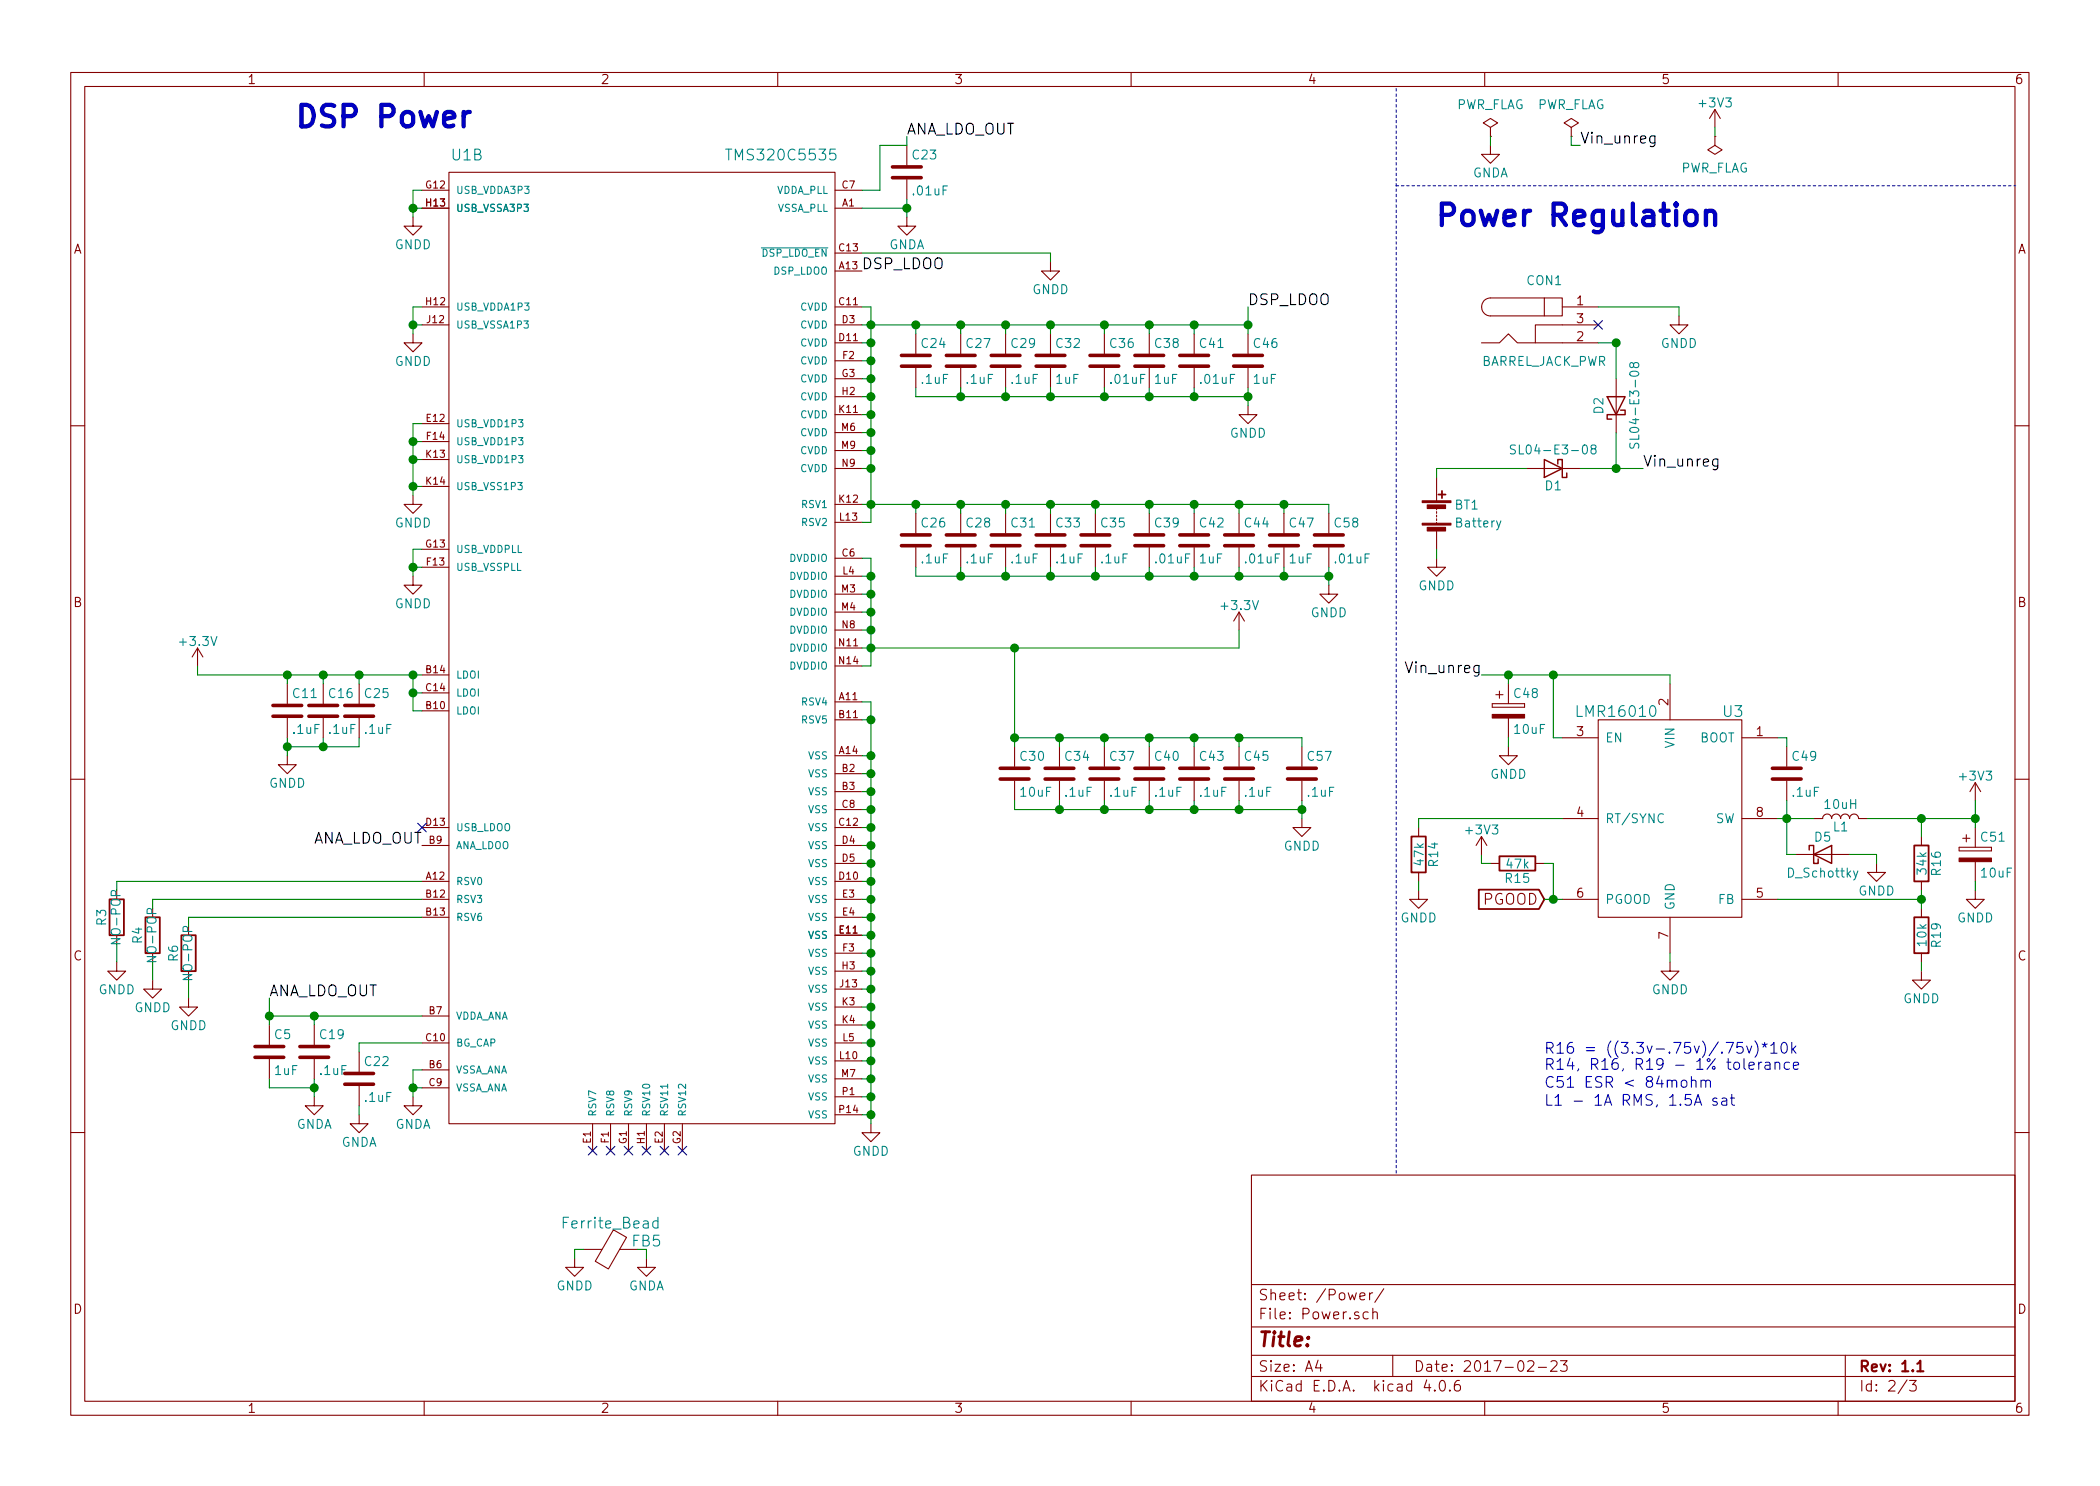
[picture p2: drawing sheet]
EESchema Schematic File Version 2
LIBS:power
LIBS:device
LIBS:transistors
LIBS:conn
LIBS:linear
LIBS:regul
LIBS:74xx
LIBS:cmos4000
LIBS:adc-dac
LIBS:memory
LIBS:xilinx
LIBS:microcontrollers
LIBS:dsp
LIBS:microchip
LIBS:analog_switches
LIBS:motorola
LIBS:texas
LIBS:intel
LIBS:audio
LIBS:interface
LIBS:digital-audio
LIBS:philips
LIBS:display
LIBS:cypress
LIBS:siliconi
LIBS:opto
LIBS:atmel
LIBS:contrib
LIBS:valves
LIBS:switches
LIBS:Main Board
LIBS:Main Board-cache
EELAYER 25 0
EELAYER END
$Descr A4 11693 8268
encoding utf-8
Sheet 2 3
Title ""
Date "2017-02-23"
Rev "1.1"
Comp ""
Comment1 ""
Comment2 ""
Comment3 ""
Comment4 ""
$EndDescr
$Comp
L TMS320C5535 U1
U 2 1
P 3550 2450
F 0 "U1" H 2600 4050 60  0000 C CNN
F 1 "TMS320C5535" H 4350 4050 60  0000 C CNN
F 2 "" H 7650 3850 60  0000 C CNN
F 3 "" H 7650 3850 60  0000 C CNN
	2    3550 2450
	1    0    0    -1  
$EndComp
$Comp
L C C16
U 1 1
P 1800 3950
F 0 "C16" H 1825 4050 50  0000 L CNN
F 1 ".1uF" H 1825 3850 50  0000 L CNN
F 2 "" H 1838 3800 50  0000 C CNN
F 3 "" H 1800 3950 50  0000 C CNN
	1    1800 3950
	1    0    0    -1  
$EndComp
$Comp
L GNDD #PWR017
U 1 1
P 1600 4200
F 0 "#PWR017" H 1600 3950 50  0001 C CNN
F 1 "GNDD" H 1600 4050 50  0000 C CNN
F 2 "" H 1600 4200 50  0000 C CNN
F 3 "" H 1600 4200 50  0000 C CNN
	1    1600 4200
	1    0    0    -1  
$EndComp
Text Label 2350 4700 2    60   ~ 0
ANA_LDO_OUT
$Comp
L C C5
U 1 1
P 1500 5850
F 0 "C5" H 1525 5950 50  0000 L CNN
F 1 "1uF" H 1525 5750 50  0000 L CNN
F 2 "" H 1538 5700 50  0000 C CNN
F 3 "" H 1500 5850 50  0000 C CNN
	1    1500 5850
	1    0    0    -1  
$EndComp
$Comp
L C C22
U 1 1
P 2000 6000
F 0 "C22" H 2025 6100 50  0000 L CNN
F 1 ".1uF" H 2025 5900 50  0000 L CNN
F 2 "" H 2038 5850 50  0000 C CNN
F 3 "" H 2000 6000 50  0000 C CNN
	1    2000 6000
	1    0    0    -1  
$EndComp
$Comp
L GNDA #PWR018
U 1 1
P 1750 6100
F 0 "#PWR018" H 1750 5850 50  0001 C CNN
F 1 "GNDA" H 1750 5950 50  0000 C CNN
F 2 "" H 1750 6100 50  0000 C CNN
F 3 "" H 1750 6100 50  0000 C CNN
	1    1750 6100
	1    0    0    -1  
$EndComp
$Comp
L GNDA #PWR019
U 1 1
P 2000 6200
F 0 "#PWR019" H 2000 5950 50  0001 C CNN
F 1 "GNDA" H 2000 6050 50  0000 C CNN
F 2 "" H 2000 6200 50  0000 C CNN
F 3 "" H 2000 6200 50  0000 C CNN
	1    2000 6200
	1    0    0    -1  
$EndComp
$Comp
L GNDA #PWR020
U 1 1
P 2300 6100
F 0 "#PWR020" H 2300 5850 50  0001 C CNN
F 1 "GNDA" H 2300 5950 50  0000 C CNN
F 2 "" H 2300 6100 50  0000 C CNN
F 3 "" H 2300 6100 50  0000 C CNN
	1    2300 6100
	1    0    0    -1  
$EndComp
NoConn ~ 3300 6400
NoConn ~ 3400 6400
NoConn ~ 3500 6400
NoConn ~ 3600 6400
NoConn ~ 3700 6400
NoConn ~ 3800 6400
Text Label 1500 5550 0    60   ~ 0
ANA_LDO_OUT
$Comp
L R R3
U 1 1
P 650 5100
F 0 "R3" V 730 5100 50  0000 C CNN
F 1 "NO-POP" V 650 5100 50  0000 C CNN
F 2 "" V 580 5100 50  0000 C CNN
F 3 "" H 650 5100 50  0000 C CNN
	1    650  5100
	-1   0    0    1   
$EndComp
$Comp
L R R4
U 1 1
P 850 5200
F 0 "R4" V 930 5200 50  0000 C CNN
F 1 "NO-POP" V 850 5200 50  0000 C CNN
F 2 "" V 780 5200 50  0000 C CNN
F 3 "" H 850 5200 50  0000 C CNN
	1    850  5200
	-1   0    0    1   
$EndComp
$Comp
L R R6
U 1 1
P 1050 5300
F 0 "R6" V 1130 5300 50  0000 C CNN
F 1 "NO-POP" V 1050 5300 50  0000 C CNN
F 2 "" V 980 5300 50  0000 C CNN
F 3 "" H 1050 5300 50  0000 C CNN
	1    1050 5300
	-1   0    0    1   
$EndComp
$Comp
L GNDD #PWR021
U 1 1
P 650 5350
F 0 "#PWR021" H 650 5100 50  0001 C CNN
F 1 "GNDD" H 650 5200 50  0000 C CNN
F 2 "" H 650 5350 50  0000 C CNN
F 3 "" H 650 5350 50  0000 C CNN
	1    650  5350
	1    0    0    -1  
$EndComp
$Comp
L GNDD #PWR022
U 1 1
P 850 5450
F 0 "#PWR022" H 850 5200 50  0001 C CNN
F 1 "GNDD" H 850 5300 50  0000 C CNN
F 2 "" H 850 5450 50  0000 C CNN
F 3 "" H 850 5450 50  0000 C CNN
	1    850  5450
	1    0    0    -1  
$EndComp
$Comp
L GNDD #PWR023
U 1 1
P 1050 5550
F 0 "#PWR023" H 1050 5300 50  0001 C CNN
F 1 "GNDD" H 1050 5400 50  0000 C CNN
F 2 "" H 1050 5550 50  0000 C CNN
F 3 "" H 1050 5550 50  0000 C CNN
	1    1050 5550
	1    0    0    -1  
$EndComp
$Comp
L C C23
U 1 1
P 5050 950
F 0 "C23" H 5075 1050 50  0000 L CNN
F 1 ".01uF" H 5075 850 50  0000 L CNN
F 2 "" H 5088 800 50  0000 C CNN
F 3 "" H 5050 950 50  0000 C CNN
	1    5050 950 
	1    0    0    -1  
$EndComp
$Comp
L GNDA #PWR024
U 1 1
P 5050 1200
F 0 "#PWR024" H 5050 950 50  0001 C CNN
F 1 "GNDA" H 5050 1050 50  0000 C CNN
F 2 "" H 5050 1200 50  0000 C CNN
F 3 "" H 5050 1200 50  0000 C CNN
	1    5050 1200
	1    0    0    -1  
$EndComp
Text Label 5050 750  0    60   ~ 0
ANA_LDO_OUT
$Comp
L C C24
U 1 1
P 5100 2000
F 0 "C24" H 5125 2100 50  0000 L CNN
F 1 ".1uF" H 5125 1900 50  0000 L CNN
F 2 "" H 5138 1850 50  0000 C CNN
F 3 "" H 5100 2000 50  0000 C CNN
	1    5100 2000
	1    0    0    -1  
$EndComp
$Comp
L GNDD #PWR025
U 1 1
P 6950 2250
F 0 "#PWR025" H 6950 2000 50  0001 C CNN
F 1 "GNDD" H 6950 2100 50  0000 C CNN
F 2 "" H 6950 2250 50  0000 C CNN
F 3 "" H 6950 2250 50  0000 C CNN
	1    6950 2250
	1    0    0    -1  
$EndComp
$Comp
L GNDD #PWR026
U 1 1
P 7400 3250
F 0 "#PWR026" H 7400 3000 50  0001 C CNN
F 1 "GNDD" H 7400 3100 50  0000 C CNN
F 2 "" H 7400 3250 50  0000 C CNN
F 3 "" H 7400 3250 50  0000 C CNN
	1    7400 3250
	1    0    0    -1  
$EndComp
$Comp
L C C30
U 1 1
P 5650 4300
F 0 "C30" H 5675 4400 50  0000 L CNN
F 1 "10uF" H 5675 4200 50  0000 L CNN
F 2 "" H 5688 4150 50  0000 C CNN
F 3 "" H 5650 4300 50  0000 C CNN
	1    5650 4300
	1    0    0    -1  
$EndComp
$Comp
L GNDD #PWR027
U 1 1
P 4850 6250
F 0 "#PWR027" H 4850 6000 50  0001 C CNN
F 1 "GNDD" H 4850 6100 50  0000 C CNN
F 2 "" H 4850 6250 50  0000 C CNN
F 3 "" H 4850 6250 50  0000 C CNN
	1    4850 6250
	1    0    0    -1  
$EndComp
$Comp
L GNDD #PWR028
U 1 1
P 7250 4550
F 0 "#PWR028" H 7250 4300 50  0001 C CNN
F 1 "GNDD" H 7250 4400 50  0000 C CNN
F 2 "" H 7250 4550 50  0000 C CNN
F 3 "" H 7250 4550 50  0000 C CNN
	1    7250 4550
	1    0    0    -1  
$EndComp
$Comp
L Ferrite_Bead FB5
U 1 1
P 3400 6950
F 0 "FB5" V 3350 7150 60  0000 C CNN
F 1 "Ferrite_Bead" V 3250 6950 60  0000 C CNN
F 2 "" H 3150 6950 60  0000 C CNN
F 3 "" H 3150 6950 60  0000 C CNN
	1    3400 6950
	0    1    1    0   
$EndComp
$Comp
L GNDA #PWR029
U 1 1
P 3600 7000
F 0 "#PWR029" H 3600 6750 50  0001 C CNN
F 1 "GNDA" H 3600 6850 50  0000 C CNN
F 2 "" H 3600 7000 50  0000 C CNN
F 3 "" H 3600 7000 50  0000 C CNN
	1    3600 7000
	1    0    0    -1  
$EndComp
$Comp
L GNDD #PWR030
U 1 1
P 3200 7000
F 0 "#PWR030" H 3200 6750 50  0001 C CNN
F 1 "GNDD" H 3200 6850 50  0000 C CNN
F 2 "" H 3200 7000 50  0000 C CNN
F 3 "" H 3200 7000 50  0000 C CNN
	1    3200 7000
	1    0    0    -1  
$EndComp
Text Notes 1650 700  0    120  ~ 24
DSP Power
Text Notes 8000 1250 0    120  ~ 24
Power Regulation
Text Label 4800 1500 0    60   ~ 0
DSP_LDOO
Text Label 6950 1700 0    60   ~ 0
DSP_LDOO
$Comp
L GNDD #PWR031
U 1 1
P 9350 1750
F 0 "#PWR031" H 9350 1500 50  0001 C CNN
F 1 "GNDD" H 9350 1600 50  0000 C CNN
F 2 "" H 9350 1750 50  0000 C CNN
F 3 "" H 9350 1750 50  0000 C CNN
	1    9350 1750
	1    0    0    -1  
$EndComp
$Comp
L C C27
U 1 1
P 5350 2000
F 0 "C27" H 5375 2100 50  0000 L CNN
F 1 ".1uF" H 5375 1900 50  0000 L CNN
F 2 "" H 5388 1850 50  0000 C CNN
F 3 "" H 5350 2000 50  0000 C CNN
	1    5350 2000
	1    0    0    -1  
$EndComp
$Comp
L C C29
U 1 1
P 5600 2000
F 0 "C29" H 5625 2100 50  0000 L CNN
F 1 ".1uF" H 5625 1900 50  0000 L CNN
F 2 "" H 5638 1850 50  0000 C CNN
F 3 "" H 5600 2000 50  0000 C CNN
	1    5600 2000
	1    0    0    -1  
$EndComp
$Comp
L C C32
U 1 1
P 5850 2000
F 0 "C32" H 5875 2100 50  0000 L CNN
F 1 "1uF" H 5875 1900 50  0000 L CNN
F 2 "" H 5888 1850 50  0000 C CNN
F 3 "" H 5850 2000 50  0000 C CNN
	1    5850 2000
	1    0    0    -1  
$EndComp
$Comp
L C C36
U 1 1
P 6150 2000
F 0 "C36" H 6175 2100 50  0000 L CNN
F 1 ".01uF" H 6175 1900 50  0000 L CNN
F 2 "" H 6188 1850 50  0000 C CNN
F 3 "" H 6150 2000 50  0000 C CNN
	1    6150 2000
	1    0    0    -1  
$EndComp
$Comp
L C C38
U 1 1
P 6400 2000
F 0 "C38" H 6425 2100 50  0000 L CNN
F 1 "1uF" H 6425 1900 50  0000 L CNN
F 2 "" H 6438 1850 50  0000 C CNN
F 3 "" H 6400 2000 50  0000 C CNN
	1    6400 2000
	1    0    0    -1  
$EndComp
$Comp
L C C41
U 1 1
P 6650 2000
F 0 "C41" H 6675 2100 50  0000 L CNN
F 1 ".01uF" H 6675 1900 50  0000 L CNN
F 2 "" H 6688 1850 50  0000 C CNN
F 3 "" H 6650 2000 50  0000 C CNN
	1    6650 2000
	1    0    0    -1  
$EndComp
$Comp
L C C46
U 1 1
P 6950 2000
F 0 "C46" H 6975 2100 50  0000 L CNN
F 1 "1uF" H 6975 1900 50  0000 L CNN
F 2 "" H 6988 1850 50  0000 C CNN
F 3 "" H 6950 2000 50  0000 C CNN
	1    6950 2000
	1    0    0    -1  
$EndComp
$Comp
L C C26
U 1 1
P 5100 3000
F 0 "C26" H 5125 3100 50  0000 L CNN
F 1 ".1uF" H 5125 2900 50  0000 L CNN
F 2 "" H 5138 2850 50  0000 C CNN
F 3 "" H 5100 3000 50  0000 C CNN
	1    5100 3000
	1    0    0    -1  
$EndComp
$Comp
L C C28
U 1 1
P 5350 3000
F 0 "C28" H 5375 3100 50  0000 L CNN
F 1 ".1uF" H 5375 2900 50  0000 L CNN
F 2 "" H 5388 2850 50  0000 C CNN
F 3 "" H 5350 3000 50  0000 C CNN
	1    5350 3000
	1    0    0    -1  
$EndComp
$Comp
L C C31
U 1 1
P 5600 3000
F 0 "C31" H 5625 3100 50  0000 L CNN
F 1 ".1uF" H 5625 2900 50  0000 L CNN
F 2 "" H 5638 2850 50  0000 C CNN
F 3 "" H 5600 3000 50  0000 C CNN
	1    5600 3000
	1    0    0    -1  
$EndComp
$Comp
L C C33
U 1 1
P 5850 3000
F 0 "C33" H 5875 3100 50  0000 L CNN
F 1 ".1uF" H 5875 2900 50  0000 L CNN
F 2 "" H 5888 2850 50  0000 C CNN
F 3 "" H 5850 3000 50  0000 C CNN
	1    5850 3000
	1    0    0    -1  
$EndComp
$Comp
L C C35
U 1 1
P 6100 3000
F 0 "C35" H 6125 3100 50  0000 L CNN
F 1 ".1uF" H 6125 2900 50  0000 L CNN
F 2 "" H 6138 2850 50  0000 C CNN
F 3 "" H 6100 3000 50  0000 C CNN
	1    6100 3000
	1    0    0    -1  
$EndComp
$Comp
L C C39
U 1 1
P 6400 3000
F 0 "C39" H 6425 3100 50  0000 L CNN
F 1 ".01uF" H 6425 2900 50  0000 L CNN
F 2 "" H 6438 2850 50  0000 C CNN
F 3 "" H 6400 3000 50  0000 C CNN
	1    6400 3000
	1    0    0    -1  
$EndComp
$Comp
L C C42
U 1 1
P 6650 3000
F 0 "C42" H 6675 3100 50  0000 L CNN
F 1 "1uF" H 6675 2900 50  0000 L CNN
F 2 "" H 6688 2850 50  0000 C CNN
F 3 "" H 6650 3000 50  0000 C CNN
	1    6650 3000
	1    0    0    -1  
$EndComp
$Comp
L C C44
U 1 1
P 6900 3000
F 0 "C44" H 6925 3100 50  0000 L CNN
F 1 ".01uF" H 6925 2900 50  0000 L CNN
F 2 "" H 6938 2850 50  0000 C CNN
F 3 "" H 6900 3000 50  0000 C CNN
	1    6900 3000
	1    0    0    -1  
$EndComp
$Comp
L C C47
U 1 1
P 7150 3000
F 0 "C47" H 7175 3100 50  0000 L CNN
F 1 "1uF" H 7175 2900 50  0000 L CNN
F 2 "" H 7188 2850 50  0000 C CNN
F 3 "" H 7150 3000 50  0000 C CNN
	1    7150 3000
	1    0    0    -1  
$EndComp
$Comp
L C C58
U 1 1
P 7400 3000
F 0 "C58" H 7425 3100 50  0000 L CNN
F 1 ".01uF" H 7425 2900 50  0000 L CNN
F 2 "" H 7438 2850 50  0000 C CNN
F 3 "" H 7400 3000 50  0000 C CNN
	1    7400 3000
	1    0    0    -1  
$EndComp
$Comp
L +3.3V #PWR032
U 1 1
P 6900 3500
F 0 "#PWR032" H 6900 3350 50  0001 C CNN
F 1 "+3.3V" H 6900 3640 50  0000 C CNN
F 2 "" H 6900 3500 50  0000 C CNN
F 3 "" H 6900 3500 50  0000 C CNN
	1    6900 3500
	1    0    0    -1  
$EndComp
$Comp
L C C34
U 1 1
P 5900 4300
F 0 "C34" H 5925 4400 50  0000 L CNN
F 1 ".1uF" H 5925 4200 50  0000 L CNN
F 2 "" H 5938 4150 50  0000 C CNN
F 3 "" H 5900 4300 50  0000 C CNN
	1    5900 4300
	1    0    0    -1  
$EndComp
$Comp
L C C37
U 1 1
P 6150 4300
F 0 "C37" H 6175 4400 50  0000 L CNN
F 1 ".1uF" H 6175 4200 50  0000 L CNN
F 2 "" H 6188 4150 50  0000 C CNN
F 3 "" H 6150 4300 50  0000 C CNN
	1    6150 4300
	1    0    0    -1  
$EndComp
$Comp
L C C40
U 1 1
P 6400 4300
F 0 "C40" H 6425 4400 50  0000 L CNN
F 1 ".1uF" H 6425 4200 50  0000 L CNN
F 2 "" H 6438 4150 50  0000 C CNN
F 3 "" H 6400 4300 50  0000 C CNN
	1    6400 4300
	1    0    0    -1  
$EndComp
$Comp
L C C43
U 1 1
P 6650 4300
F 0 "C43" H 6675 4400 50  0000 L CNN
F 1 ".1uF" H 6675 4200 50  0000 L CNN
F 2 "" H 6688 4150 50  0000 C CNN
F 3 "" H 6650 4300 50  0000 C CNN
	1    6650 4300
	1    0    0    -1  
$EndComp
$Comp
L C C45
U 1 1
P 6900 4300
F 0 "C45" H 6925 4400 50  0000 L CNN
F 1 ".1uF" H 6925 4200 50  0000 L CNN
F 2 "" H 6938 4150 50  0000 C CNN
F 3 "" H 6900 4300 50  0000 C CNN
	1    6900 4300
	1    0    0    -1  
$EndComp
$Comp
L C C57
U 1 1
P 7250 4300
F 0 "C57" H 7275 4400 50  0000 L CNN
F 1 ".1uF" H 7275 4200 50  0000 L CNN
F 2 "" H 7288 4150 50  0000 C CNN
F 3 "" H 7250 4300 50  0000 C CNN
	1    7250 4300
	1    0    0    -1  
$EndComp
$Comp
L C C19
U 1 1
P 1750 5850
F 0 "C19" H 1775 5950 50  0000 L CNN
F 1 ".1uF" H 1775 5750 50  0000 L CNN
F 2 "" H 1788 5700 50  0000 C CNN
F 3 "" H 1750 5850 50  0000 C CNN
	1    1750 5850
	1    0    0    -1  
$EndComp
$Comp
L C C11
U 1 1
P 1600 3950
F 0 "C11" H 1625 4050 50  0000 L CNN
F 1 ".1uF" H 1625 3850 50  0000 L CNN
F 2 "" H 1638 3800 50  0000 C CNN
F 3 "" H 1600 3950 50  0000 C CNN
	1    1600 3950
	1    0    0    -1  
$EndComp
$Comp
L C C25
U 1 1
P 2000 3950
F 0 "C25" H 2025 4050 50  0000 L CNN
F 1 ".1uF" H 2025 3850 50  0000 L CNN
F 2 "" H 2038 3800 50  0000 C CNN
F 3 "" H 2000 3950 50  0000 C CNN
	1    2000 3950
	1    0    0    -1  
$EndComp
$Comp
L BARREL_JACK_PWR CON1
U 1 1
P 8600 1800
F 0 "CON1" H 8600 2050 50  0000 C CNN
F 1 "BARREL_JACK_PWR" H 8600 1600 50  0000 C CNN
F 2 "" H 8600 1800 50  0000 C CNN
F 3 "" H 8600 1800 50  0000 C CNN
	1    8600 1800
	1    0    0    -1  
$EndComp
$Comp
L PWR_FLAG #FLG033
U 1 1
P 8300 750
F 0 "#FLG033" H 8300 845 50  0001 C CNN
F 1 "PWR_FLAG" H 8300 930 50  0000 C CNN
F 2 "" H 8300 750 50  0000 C CNN
F 3 "" H 8300 750 50  0000 C CNN
	1    8300 750 
	1    0    0    -1  
$EndComp
$Comp
L GNDA #PWR034
U 1 1
P 8300 800
F 0 "#PWR034" H 8300 550 50  0001 C CNN
F 1 "GNDA" H 8300 650 50  0000 C CNN
F 2 "" H 8300 800 50  0000 C CNN
F 3 "" H 8300 800 50  0000 C CNN
	1    8300 800 
	1    0    0    -1  
$EndComp
$Comp
L Battery BT1
U 1 1
P 8000 2850
F 0 "BT1" H 8100 2900 50  0000 L CNN
F 1 "Battery" H 8100 2800 50  0000 L CNN
F 2 "" V 8000 2890 50  0000 C CNN
F 3 "" V 8000 2890 50  0000 C CNN
	1    8000 2850
	1    0    0    -1  
$EndComp
$Comp
L GNDD #PWR035
U 1 1
P 2300 1200
F 0 "#PWR035" H 2300 950 50  0001 C CNN
F 1 "GNDD" H 2300 1050 50  0000 C CNN
F 2 "" H 2300 1200 50  0000 C CNN
F 3 "" H 2300 1200 50  0000 C CNN
	1    2300 1200
	1    0    0    -1  
$EndComp
$Comp
L GNDD #PWR036
U 1 1
P 2300 1850
F 0 "#PWR036" H 2300 1600 50  0001 C CNN
F 1 "GNDD" H 2300 1700 50  0000 C CNN
F 2 "" H 2300 1850 50  0000 C CNN
F 3 "" H 2300 1850 50  0000 C CNN
	1    2300 1850
	1    0    0    -1  
$EndComp
$Comp
L GNDD #PWR037
U 1 1
P 2300 3200
F 0 "#PWR037" H 2300 2950 50  0001 C CNN
F 1 "GNDD" H 2300 3050 50  0000 C CNN
F 2 "" H 2300 3200 50  0000 C CNN
F 3 "" H 2300 3200 50  0000 C CNN
	1    2300 3200
	1    0    0    -1  
$EndComp
$Comp
L GNDD #PWR038
U 1 1
P 2300 2750
F 0 "#PWR038" H 2300 2500 50  0001 C CNN
F 1 "GNDD" H 2300 2600 50  0000 C CNN
F 2 "" H 2300 2750 50  0000 C CNN
F 3 "" H 2300 2750 50  0000 C CNN
	1    2300 2750
	1    0    0    -1  
$EndComp
NoConn ~ 2350 4600
$Comp
L +3.3V #PWR039
U 1 1
P 1100 3700
F 0 "#PWR039" H 1100 3550 50  0001 C CNN
F 1 "+3.3V" H 1100 3840 50  0000 C CNN
F 2 "" H 1100 3700 50  0000 C CNN
F 3 "" H 1100 3700 50  0000 C CNN
	1    1100 3700
	1    0    0    -1  
$EndComp
$Comp
L GNDD #PWR040
U 1 1
P 5850 1450
F 0 "#PWR040" H 5850 1200 50  0001 C CNN
F 1 "GNDD" H 5850 1300 50  0000 C CNN
F 2 "" H 5850 1450 50  0000 C CNN
F 3 "" H 5850 1450 50  0000 C CNN
	1    5850 1450
	1    0    0    -1  
$EndComp
$Comp
L D_Schottky D2
U 1 1
P 9000 2250
F 0 "D2" H 9000 2350 50  0000 C CNN
F 1 "SL04-E3-08" H 9000 2150 50  0000 C CNN
F 2 "" H 9000 2250 50  0000 C CNN
F 3 "" H 9000 2250 50  0000 C CNN
F 4 "SL04-E3-08" H 9000 2250 60  0001 C CNN "Possible part"
	1    9000 2250
	0    -1   -1   0   
$EndComp
$Comp
L D_Schottky D1
U 1 1
P 8650 2600
F 0 "D1" H 8650 2700 50  0000 C CNN
F 1 "SL04-E3-08" H 8650 2500 50  0000 C CNN
F 2 "" H 8650 2600 50  0000 C CNN
F 3 "" H 8650 2600 50  0000 C CNN
	1    8650 2600
	-1   0    0    1   
$EndComp
$Comp
L LMR16010 U3
U 1 1
P 9300 4550
F 0 "U3" H 9650 5150 60  0000 C CNN
F 1 "LMR16010" H 9000 5150 60  0000 C CNN
F 2 "" H 9200 5350 60  0001 C CNN
F 3 "" H 9200 5350 60  0001 C CNN
	1    9300 4550
	1    0    0    -1  
$EndComp
$Comp
L CP C48
U 1 1
P 8400 3950
F 0 "C48" H 8425 4050 50  0000 L CNN
F 1 "10uF" H 8425 3850 50  0000 L CNN
F 2 "" H 8438 3800 50  0001 C CNN
F 3 "" H 8400 3950 50  0001 C CNN
	1    8400 3950
	1    0    0    -1  
$EndComp
$Comp
L GNDD #PWR041
U 1 1
P 8400 4150
F 0 "#PWR041" H 8400 3900 50  0001 C CNN
F 1 "GNDD" H 8400 4000 50  0000 C CNN
F 2 "" H 8400 4150 50  0000 C CNN
F 3 "" H 8400 4150 50  0000 C CNN
	1    8400 4150
	1    0    0    -1  
$EndComp
$Comp
L R R14
U 1 1
P 7900 4750
F 0 "R14" V 7980 4750 50  0000 C CNN
F 1 "47k" V 7900 4750 50  0000 C CNN
F 2 "" V 7830 4750 50  0001 C CNN
F 3 "" H 7900 4750 50  0001 C CNN
	1    7900 4750
	1    0    0    -1  
$EndComp
$Comp
L GNDD #PWR042
U 1 1
P 7900 4950
F 0 "#PWR042" H 7900 4700 50  0001 C CNN
F 1 "GNDD" H 7900 4800 50  0000 C CNN
F 2 "" H 7900 4950 50  0000 C CNN
F 3 "" H 7900 4950 50  0000 C CNN
	1    7900 4950
	1    0    0    -1  
$EndComp
$Comp
L GNDD #PWR043
U 1 1
P 9300 5350
F 0 "#PWR043" H 9300 5100 50  0001 C CNN
F 1 "GNDD" H 9300 5200 50  0000 C CNN
F 2 "" H 9300 5350 50  0000 C CNN
F 3 "" H 9300 5350 50  0000 C CNN
	1    9300 5350
	1    0    0    -1  
$EndComp
Text Label 9150 2600 0    60   ~ 0
Vin_unreg
Text Label 8250 3750 2    60   ~ 0
Vin_unreg
$Comp
L R R19
U 1 1
P 10700 5200
F 0 "R19" V 10780 5200 50  0000 C CNN
F 1 "10k" V 10700 5200 50  0000 C CNN
F 2 "" V 10630 5200 50  0001 C CNN
F 3 "" H 10700 5200 50  0001 C CNN
	1    10700 5200
	1    0    0    -1  
$EndComp
$Comp
L R R16
U 1 1
P 10700 4800
F 0 "R16" V 10780 4800 50  0000 C CNN
F 1 "34k" V 10700 4800 50  0000 C CNN
F 2 "" V 10630 4800 50  0001 C CNN
F 3 "" H 10700 4800 50  0001 C CNN
	1    10700 4800
	1    0    0    -1  
$EndComp
$Comp
L C C49
U 1 1
P 9950 4300
F 0 "C49" H 9975 4400 50  0000 L CNN
F 1 ".1uF" H 9975 4200 50  0000 L CNN
F 2 "" H 9988 4150 50  0001 C CNN
F 3 "" H 9950 4300 50  0001 C CNN
	1    9950 4300
	1    0    0    -1  
$EndComp
$Comp
L D_Schottky D5
U 1 1
P 10150 4750
F 0 "D5" H 10150 4850 50  0000 C CNN
F 1 "D_Schottky" H 10150 4650 50  0000 C CNN
F 2 "" H 10150 4750 50  0001 C CNN
F 3 "" H 10150 4750 50  0001 C CNN
F 4 "22.5v" H 10150 4750 60  0001 C CNN "Vb"
F 5 "1A" H 10150 4750 60  0001 C CNN "If"
	1    10150 4750
	1    0    0    -1  
$EndComp
$Comp
L L L1
U 1 1
P 10250 4550
F 0 "L1" V 10200 4550 50  0000 C CNN
F 1 "10uH" V 10325 4550 50  0000 C CNN
F 2 "" H 10250 4550 50  0001 C CNN
F 3 "" H 10250 4550 50  0001 C CNN
	1    10250 4550
	0    -1   -1   0   
$EndComp
$Comp
L GNDD #PWR044
U 1 1
P 10700 5400
F 0 "#PWR044" H 10700 5150 50  0001 C CNN
F 1 "GNDD" H 10700 5250 50  0000 C CNN
F 2 "" H 10700 5400 50  0000 C CNN
F 3 "" H 10700 5400 50  0000 C CNN
	1    10700 5400
	1    0    0    -1  
$EndComp
$Comp
L GNDD #PWR045
U 1 1
P 10450 4800
F 0 "#PWR045" H 10450 4550 50  0001 C CNN
F 1 "GNDD" H 10450 4650 50  0000 C CNN
F 2 "" H 10450 4800 50  0000 C CNN
F 3 "" H 10450 4800 50  0000 C CNN
	1    10450 4800
	1    0    0    -1  
$EndComp
$Comp
L +3V3 #PWR046
U 1 1
P 11000 4450
F 0 "#PWR046" H 11000 4300 50  0001 C CNN
F 1 "+3V3" H 11000 4590 50  0000 C CNN
F 2 "" H 11000 4450 50  0001 C CNN
F 3 "" H 11000 4450 50  0001 C CNN
	1    11000 4450
	1    0    0    -1  
$EndComp
Text Notes 8600 5950 0    60   ~ 0
R16 = ((3.3v-.75v)/.75v)*10k\nR14, R16, R19 - 1% tolerance
NoConn ~ 8900 1800
$Comp
L PWR_FLAG #FLG047
U 1 1
P 8750 750
F 0 "#FLG047" H 8750 845 50  0001 C CNN
F 1 "PWR_FLAG" H 8750 930 50  0000 C CNN
F 2 "" H 8750 750 50  0000 C CNN
F 3 "" H 8750 750 50  0000 C CNN
	1    8750 750 
	1    0    0    -1  
$EndComp
Text Label 8800 800  0    60   ~ 0
Vin_unreg
$Comp
L +3V3 #PWR048
U 1 1
P 9550 700
F 0 "#PWR048" H 9550 550 50  0001 C CNN
F 1 "+3V3" H 9550 840 50  0000 C CNN
F 2 "" H 9550 700 50  0001 C CNN
F 3 "" H 9550 700 50  0001 C CNN
	1    9550 700 
	1    0    0    -1  
$EndComp
$Comp
L PWR_FLAG #FLG049
U 1 1
P 9550 750
F 0 "#FLG049" H 9550 845 50  0001 C CNN
F 1 "PWR_FLAG" H 9550 930 50  0000 C CNN
F 2 "" H 9550 750 50  0000 C CNN
F 3 "" H 9550 750 50  0000 C CNN
	1    9550 750 
	-1   0    0    1   
$EndComp
$Comp
L CP C51
U 1 1
P 11000 4750
F 0 "C51" H 11025 4850 50  0000 L CNN
F 1 "10uF" H 11025 4650 50  0000 L CNN
F 2 "" H 11038 4600 50  0001 C CNN
F 3 "" H 11000 4750 50  0001 C CNN
	1    11000 4750
	1    0    0    -1  
$EndComp
$Comp
L GNDD #PWR050
U 1 1
P 11000 4950
F 0 "#PWR050" H 11000 4700 50  0001 C CNN
F 1 "GNDD" H 11000 4800 50  0000 C CNN
F 2 "" H 11000 4950 50  0000 C CNN
F 3 "" H 11000 4950 50  0000 C CNN
	1    11000 4950
	1    0    0    -1  
$EndComp
Text Notes 8600 6050 0    60   ~ 0
C51 ESR < 84mohm
Text Notes 8600 6150 0    60   ~ 0
L1 - 1A RMS, 1.5A sat
Text GLabel 8600 5000 0    60   Input ~ 0
PGOOD
Wire Wire Line
	1600 4100 1600 4200
Wire Wire Line
	1600 4150 2000 4150
Wire Wire Line
	1800 4150 1800 4100
Connection ~ 1600 4150
Wire Wire Line
	2000 4150 2000 4100
Connection ~ 1800 4150
Wire Wire Line
	1100 3750 2350 3750
Wire Wire Line
	2000 3750 2000 3800
Wire Wire Line
	1800 3750 1800 3800
Connection ~ 2000 3750
Wire Wire Line
	1600 3750 1600 3800
Connection ~ 1800 3750
Wire Wire Line
	2300 3950 2350 3950
Wire Wire Line
	2300 3750 2300 3950
Connection ~ 2300 3750
Wire Wire Line
	2350 3850 2300 3850
Connection ~ 2300 3850
Wire Wire Line
	1100 3750 1100 3700
Connection ~ 1600 3750
Wire Wire Line
	1500 5650 2350 5650
Wire Wire Line
	1750 5650 1750 5700
Connection ~ 1750 5650
Wire Wire Line
	2350 5800 2000 5800
Wire Wire Line
	2000 5800 2000 5850
Wire Wire Line
	2350 6050 2300 6050
Wire Wire Line
	2300 5950 2300 6100
Wire Wire Line
	2300 5950 2350 5950
Wire Wire Line
	1500 6050 1750 6050
Wire Wire Line
	1750 6000 1750 6100
Connection ~ 1750 6050
Wire Wire Line
	2000 6200 2000 6150
Connection ~ 2300 6050
Wire Wire Line
	2350 4900 650  4900
Wire Wire Line
	650  4900 650  4950
Wire Wire Line
	2350 5000 850  5000
Wire Wire Line
	850  5000 850  5050
Wire Wire Line
	2350 5100 1050 5100
Wire Wire Line
	1050 5100 1050 5150
Wire Wire Line
	1050 5550 1050 5450
Wire Wire Line
	850  5450 850  5350
Wire Wire Line
	650  5350 650  5250
Wire Wire Line
	4800 1150 5050 1150
Wire Wire Line
	5050 1100 5050 1200
Connection ~ 5050 1150
Wire Wire Line
	4800 1050 4900 1050
Wire Wire Line
	4900 1050 4900 800 
Wire Wire Line
	4900 800  5050 800 
Wire Wire Line
	5050 800  5050 750 
Wire Wire Line
	4800 1400 5850 1400
Wire Wire Line
	4850 2600 4800 2600
Wire Wire Line
	4850 1700 4850 2900
Connection ~ 4850 1800
Connection ~ 4850 1900
Wire Wire Line
	4800 2000 4850 2000
Connection ~ 4850 2000
Wire Wire Line
	4800 2100 4850 2100
Connection ~ 4850 2100
Wire Wire Line
	4800 2200 4850 2200
Connection ~ 4850 2200
Wire Wire Line
	4800 2300 4850 2300
Connection ~ 4850 2300
Wire Wire Line
	4800 2400 4850 2400
Connection ~ 4850 2400
Wire Wire Line
	4800 2500 4850 2500
Connection ~ 4850 2500
Connection ~ 4850 2600
Connection ~ 4850 2800
Wire Wire Line
	6950 1700 6950 1850
Wire Wire Line
	6950 2150 6950 2250
Connection ~ 6950 2200
Wire Wire Line
	4800 3100 4850 3100
Wire Wire Line
	4850 3100 4850 3700
Connection ~ 4850 3600
Connection ~ 4850 3500
Wire Wire Line
	4800 3400 4850 3400
Connection ~ 4850 3400
Wire Wire Line
	4800 3300 4850 3300
Connection ~ 4850 3300
Wire Wire Line
	4800 3200 4850 3200
Connection ~ 4850 3200
Wire Wire Line
	4800 3900 4850 3900
Wire Wire Line
	4850 4000 4800 4000
Wire Wire Line
	4850 4200 4800 4200
Connection ~ 4850 4000
Connection ~ 4850 4200
Wire Wire Line
	4850 6000 4800 6000
Connection ~ 4850 6000
Wire Wire Line
	4850 5900 4800 5900
Connection ~ 4850 5900
Wire Wire Line
	4850 5800 4800 5800
Connection ~ 4850 5800
Wire Wire Line
	4850 5700 4800 5700
Connection ~ 4850 5700
Wire Wire Line
	4850 5600 4800 5600
Connection ~ 4850 5600
Wire Wire Line
	4850 4300 4800 4300
Connection ~ 4850 4300
Wire Wire Line
	4850 4400 4800 4400
Connection ~ 4850 4400
Wire Wire Line
	4850 4500 4800 4500
Connection ~ 4850 4500
Wire Wire Line
	4850 4600 4800 4600
Connection ~ 4850 4600
Wire Wire Line
	4850 4700 4800 4700
Connection ~ 4850 4700
Wire Wire Line
	4850 4800 4800 4800
Connection ~ 4850 4800
Wire Wire Line
	4850 4900 4800 4900
Connection ~ 4850 4900
Wire Wire Line
	4850 5000 4800 5000
Connection ~ 4850 5000
Wire Wire Line
	4850 5100 4800 5100
Connection ~ 4850 5100
Wire Wire Line
	4850 5200 4800 5200
Connection ~ 4850 5200
Wire Wire Line
	4850 5300 4800 5300
Connection ~ 4850 5300
Wire Wire Line
	4850 5400 4800 5400
Connection ~ 4850 5400
Wire Wire Line
	4850 5500 4800 5500
Connection ~ 4850 5500
Wire Wire Line
	5650 4100 7250 4100
Wire Wire Line
	5900 4100 5900 4150
Connection ~ 5650 4100
Wire Wire Line
	6150 4100 6150 4150
Connection ~ 5900 4100
Wire Wire Line
	6400 4100 6400 4150
Connection ~ 6150 4100
Wire Wire Line
	6650 4100 6650 4150
Connection ~ 6400 4100
Wire Wire Line
	6900 4100 6900 4150
Connection ~ 6650 4100
Wire Wire Line
	7250 4100 7250 4150
Connection ~ 6900 4100
Wire Wire Line
	5650 4450 5650 4500
Wire Wire Line
	5650 4500 7250 4500
Wire Wire Line
	7250 4450 7250 4550
Wire Wire Line
	6900 4450 6900 4500
Connection ~ 6900 4500
Wire Wire Line
	6650 4450 6650 4500
Connection ~ 6650 4500
Wire Wire Line
	6400 4450 6400 4500
Connection ~ 6400 4500
Wire Wire Line
	6150 4450 6150 4500
Connection ~ 6150 4500
Wire Wire Line
	5900 4450 5900 4500
Connection ~ 5900 4500
Connection ~ 7250 4500
Connection ~ 5650 3600
Wire Wire Line
	5650 3600 5650 4150
Wire Wire Line
	3200 7000 3200 6950
Wire Wire Line
	3200 6950 3250 6950
Wire Wire Line
	3600 7000 3600 6950
Wire Wire Line
	3600 6950 3550 6950
Wire Notes Line
	7775 6525 7775 475 
Wire Notes Line
	7775 1025 11225 1025
Wire Wire Line
	4850 3700 4800 3700
Wire Wire Line
	4850 2900 4800 2900
Wire Wire Line
	4800 1900 4850 1900
Wire Wire Line
	4800 1700 4850 1700
Wire Wire Line
	4850 3500 4800 3500
Wire Wire Line
	4850 3900 4850 6250
Wire Wire Line
	4850 6200 4800 6200
Wire Wire Line
	4850 6100 4800 6100
Connection ~ 4850 6100
Connection ~ 4850 6200
Connection ~ 6950 1800
Wire Wire Line
	8900 1900 9000 1900
Wire Wire Line
	8900 1700 9350 1700
Wire Wire Line
	9350 1700 9350 1750
Connection ~ 9000 1900
Wire Wire Line
	4800 1800 6950 1800
Wire Wire Line
	5100 2200 6950 2200
Wire Wire Line
	5100 2200 5100 2150
Wire Wire Line
	5100 1850 5100 1800
Connection ~ 5100 1800
Wire Wire Line
	5350 1850 5350 1800
Connection ~ 5350 1800
Wire Wire Line
	5600 1850 5600 1800
Connection ~ 5600 1800
Wire Wire Line
	5850 1850 5850 1800
Connection ~ 5850 1800
Wire Wire Line
	6150 1850 6150 1800
Connection ~ 6150 1800
Wire Wire Line
	6400 1850 6400 1800
Connection ~ 6400 1800
Wire Wire Line
	6650 1850 6650 1800
Connection ~ 6650 1800
Wire Wire Line
	6650 2150 6650 2200
Connection ~ 6650 2200
Wire Wire Line
	6400 2150 6400 2200
Connection ~ 6400 2200
Wire Wire Line
	6150 2150 6150 2200
Connection ~ 6150 2200
Wire Wire Line
	5850 2150 5850 2200
Connection ~ 5850 2200
Wire Wire Line
	5600 2150 5600 2200
Connection ~ 5600 2200
Wire Wire Line
	5350 2150 5350 2200
Connection ~ 5350 2200
Wire Wire Line
	4800 2800 7400 2800
Wire Wire Line
	4800 3600 6900 3600
Wire Wire Line
	6900 3600 6900 3500
Wire Wire Line
	7400 3150 7400 3250
Wire Wire Line
	7400 2800 7400 2850
Wire Wire Line
	7150 2850 7150 2800
Connection ~ 7150 2800
Wire Wire Line
	6900 2850 6900 2800
Connection ~ 6900 2800
Wire Wire Line
	6650 2850 6650 2800
Connection ~ 6650 2800
Wire Wire Line
	6400 2850 6400 2800
Connection ~ 6400 2800
Wire Wire Line
	6100 2850 6100 2800
Connection ~ 6100 2800
Wire Wire Line
	5850 2850 5850 2800
Connection ~ 5850 2800
Wire Wire Line
	5600 2850 5600 2800
Connection ~ 5600 2800
Wire Wire Line
	5350 2850 5350 2800
Connection ~ 5350 2800
Wire Wire Line
	5100 2850 5100 2800
Connection ~ 5100 2800
Wire Wire Line
	5100 3150 5100 3200
Wire Wire Line
	5100 3200 7400 3200
Connection ~ 7400 3200
Wire Wire Line
	7150 3200 7150 3150
Connection ~ 7150 3200
Wire Wire Line
	6900 3200 6900 3150
Connection ~ 6900 3200
Wire Wire Line
	6650 3200 6650 3150
Connection ~ 6650 3200
Wire Wire Line
	6400 3200 6400 3150
Connection ~ 6400 3200
Wire Wire Line
	6100 3200 6100 3150
Connection ~ 6100 3200
Wire Wire Line
	5850 3200 5850 3150
Connection ~ 5850 3200
Wire Wire Line
	5600 3200 5600 3150
Connection ~ 5600 3200
Wire Wire Line
	5350 3200 5350 3150
Connection ~ 5350 3200
Wire Wire Line
	1500 6050 1500 6000
Wire Wire Line
	1500 5550 1500 5700
Connection ~ 1500 5650
Wire Wire Line
	8300 800  8300 750 
Wire Wire Line
	8000 2600 8500 2600
Wire Wire Line
	2300 1050 2300 1200
Wire Wire Line
	2300 1050 2350 1050
Wire Wire Line
	2300 1150 2350 1150
Connection ~ 2300 1150
Wire Wire Line
	2300 1700 2300 1850
Wire Wire Line
	2300 1700 2350 1700
Wire Wire Line
	2300 1800 2350 1800
Connection ~ 2300 1800
Wire Wire Line
	2300 3050 2300 3200
Wire Wire Line
	2300 3050 2350 3050
Wire Wire Line
	2300 3150 2350 3150
Connection ~ 2300 3150
Wire Wire Line
	2300 2350 2300 2750
Wire Wire Line
	2300 2700 2350 2700
Wire Wire Line
	2300 2350 2350 2350
Connection ~ 2300 2700
Wire Wire Line
	2300 2450 2350 2450
Connection ~ 2300 2450
Wire Wire Line
	2300 2550 2350 2550
Connection ~ 2300 2550
Wire Wire Line
	5850 1400 5850 1450
Connection ~ 8400 3750
Wire Wire Line
	8650 3750 8650 4100
Wire Wire Line
	8400 4100 8400 4150
Wire Wire Line
	8650 4100 8700 4100
Wire Wire Line
	9300 3750 9300 3800
Connection ~ 8650 3750
Wire Wire Line
	7900 4950 7900 4900
Wire Wire Line
	7900 4550 8700 4550
Wire Wire Line
	9300 5350 9300 5300
Wire Wire Line
	8250 3750 9300 3750
Wire Wire Line
	8400 3750 8400 3800
Wire Wire Line
	8800 2600 9150 2600
Wire Wire Line
	9000 2600 9000 2400
Connection ~ 9000 2600
Wire Wire Line
	9900 5000 10700 5000
Wire Wire Line
	10700 4950 10700 5050
Connection ~ 10700 5000
Wire Wire Line
	10700 5400 10700 5350
Wire Wire Line
	10400 4550 11000 4550
Wire Wire Line
	9900 4550 10100 4550
Wire Wire Line
	10450 4800 10450 4750
Wire Wire Line
	10450 4750 10300 4750
Wire Wire Line
	9950 4750 10000 4750
Wire Wire Line
	9950 4450 9950 4750
Connection ~ 9950 4550
Wire Wire Line
	9950 4150 9950 4100
Wire Wire Line
	9950 4100 9900 4100
Wire Wire Line
	10700 4550 10700 4650
Connection ~ 10700 4550
Wire Wire Line
	11000 4450 11000 4600
Wire Wire Line
	8600 5000 8700 5000
Wire Wire Line
	9000 1900 9000 2100
Wire Wire Line
	8750 750  8750 800 
Wire Wire Line
	8750 800  8800 800 
Wire Wire Line
	9550 750  9550 700 
Connection ~ 11000 4550
Wire Wire Line
	11000 4950 11000 4900
Wire Wire Line
	7900 4550 7900 4600
$Comp
L R R15
U 1 1
P 8450 4800
F 0 "R15" V 8530 4800 50  0000 C CNN
F 1 "47k" V 8450 4800 50  0000 C CNN
F 2 "" V 8380 4800 50  0001 C CNN
F 3 "" H 8450 4800 50  0001 C CNN
	1    8450 4800
	0    1    1    0   
$EndComp
Connection ~ 8650 5000
Wire Wire Line
	8650 5000 8650 4800
Wire Wire Line
	8650 4800 8600 4800
Wire Wire Line
	8300 4800 8250 4800
Wire Wire Line
	8250 4800 8250 4750
$Comp
L +3V3 #PWR051
U 1 1
P 8250 4750
F 0 "#PWR051" H 8250 4600 50  0001 C CNN
F 1 "+3V3" H 8250 4890 50  0000 C CNN
F 2 "" H 8250 4750 50  0001 C CNN
F 3 "" H 8250 4750 50  0001 C CNN
	1    8250 4750
	1    0    0    -1  
$EndComp
Wire Wire Line
	8000 2650 8000 2600
$Comp
L GNDD #PWR052
U 1 1
P 8000 3100
F 0 "#PWR052" H 8000 2850 50  0001 C CNN
F 1 "GNDD" H 8000 2950 50  0000 C CNN
F 2 "" H 8000 3100 50  0000 C CNN
F 3 "" H 8000 3100 50  0000 C CNN
	1    8000 3100
	1    0    0    -1  
$EndComp
Wire Wire Line
	8000 3100 8000 3050
$EndSCHEMATC
